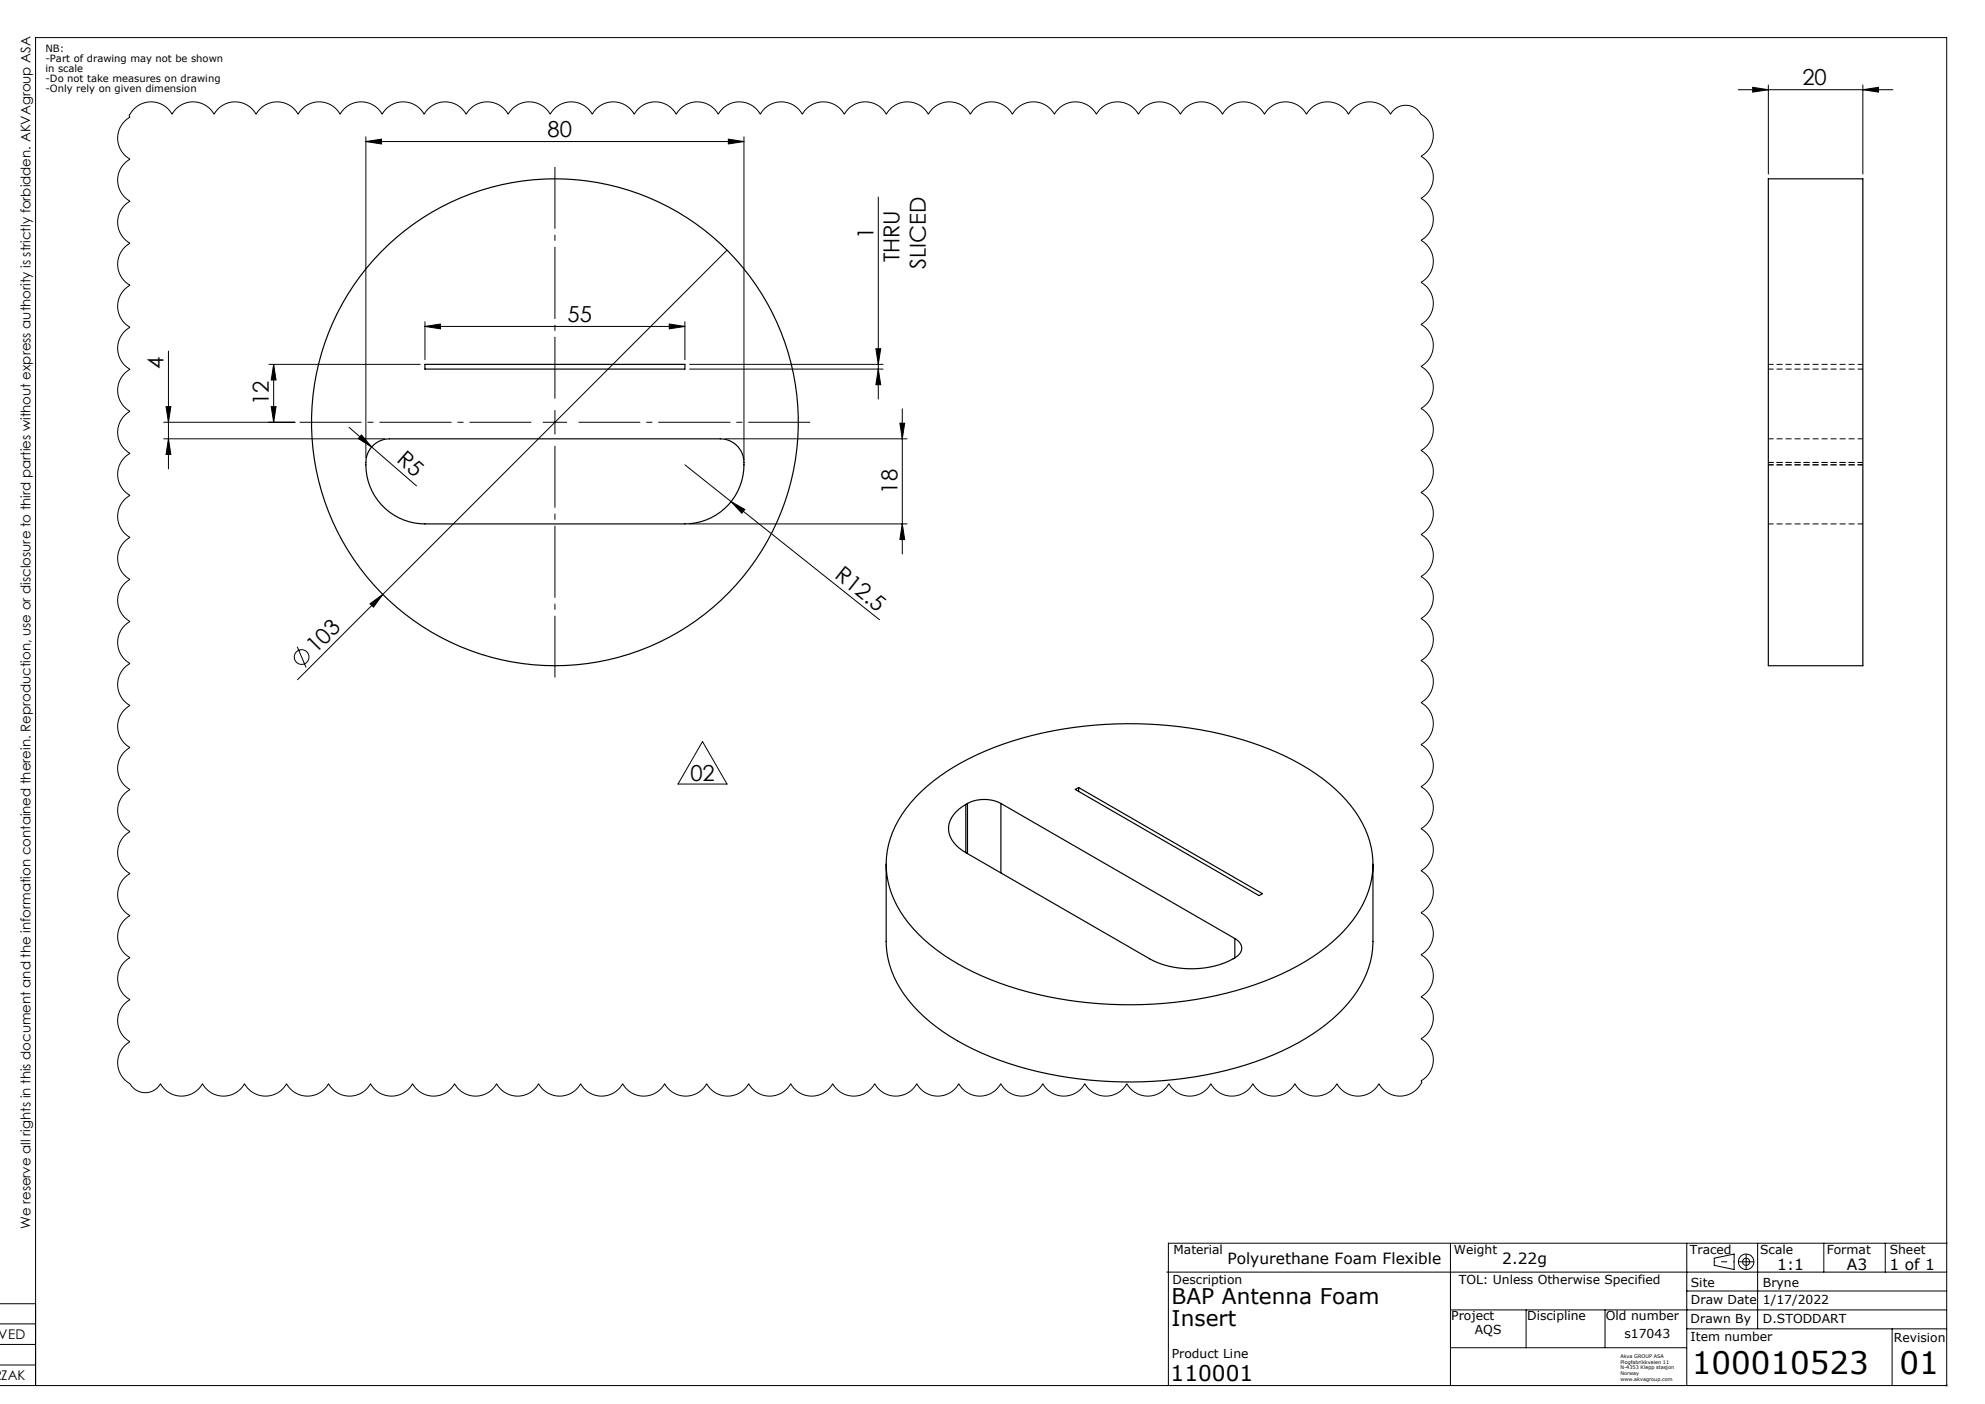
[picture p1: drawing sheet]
<svg xmlns="http://www.w3.org/2000/svg" width="420mm" height="297mm" viewBox="0 0 420 297" stroke-linecap="round" stroke-linejoin="round" font-family="sans-serif">
<g fill="none" stroke="#000" stroke-width=".25">
<path d="M374.2 37.8h20v103h-20zM89.9 77.1h55v1h-55zM78.6 94.6a5 5 0 0 1 3.8-1.8h70a5 5 0 0 1 5 5.5 12.5 12.5 0 0 1-12.5 12.5h-55a12.4 12.4 0 0 1-12.3-14.4zM194.9 167.5a52.8 52.8 0 0 1 23.6-12 84.7 84.7 0 0 1 49.9 2.9 42 42 0 0 1 17.4 12 18.5 18.5 0 0 1 2.1 21.8 35 35 0 0 1-15 13 78.9 78.9 0 0 1-40.2 7.1 69.7 69.7 0 0 1-31.7-9.4 29.1 29.1 0 0 1-12.4-13.9 18.5 18.5 0 0 1 3.2-18zM204.4 170.2a6.2 6.2 0 0 0-3.7 5.4 6.5 6.5 0 0 0 3.7 4.8M204.4 170.2v10.2M204.7 170a7.8 7.8 0 0 1 7.1 0M204.7 170l-.3 .2M204.7 170v10.6M211.8 170l49.5 28.5M211.8 170v14.7M227.5 167l.7-.4 38.9 22.4-.7 .5z"/>
<path d="M228.2 166.6v.8M187.5 182.8v16.4a21 21 0 0 0 6.8 14.7 51.2 51.2 0 0 0 23.2 12.3 84.3 84.3 0 0 0 51.9-3 40.5 40.5 0 0 0 16.8-12.2 19.5 19.5 0 0 0 4.3-11.8v-16.4M204.4 180.4l38.8 22.4a19.5 19.5 0 0 0 18.1-.2M261.3 198.5a2.16 2.16 0 0 1 1.4 2.1 2.16 2.16 0 0 1-1.4 2M261.3 198.5v4.1"/>
<circle cx="117.4" cy="89.3" r="51.5"/>
</g>
<path d="M394.2 77.1h-20M394.2 78.1h-20M374.2 92.8h20M374.2 97.8h20M374.2 98.3h20M374.2 110.8h20" fill="none" stroke="#000" stroke-width=".21" stroke-dasharray="1.3 .6" stroke-dashoffset=".2" stroke-linecap="butt"/>
<g fill="none" stroke="#000" stroke-width=".21">
<path d="M367.8 19h32.7M370.9 18.5l3.3 .5-3.3 .5zM374.2 18v18.8M394.2 19l3.3-.5v1zM394.2 18v18.8M28.3 23.1a5.1 5.1 0 0 1 8.1 1.1 5.1 5.1 0 0 1 8.9 0 5.1 5.1 0 0 1 8.9 0 5.1 5.1 0 0 1 8.9 0 5.1 5.1 0 0 1 8.9 0 5.1 5.1 0 0 1 8.9 0 5.1 5.1 0 0 1 8.8 0 5.1 5.1 0 0 1 8.9 0 5.1 5.1 0 0 1 8.9 0 5.1 5.1 0 0 1 8.9 0 5.1 5.1 0 0 1 8.9 0 5.1 5.1 0 0 1 8.9 0 5.1 5.1 0 0 1 8.9 0 5.1 5.1 0 0 1 8.9 0 5.1 5.1 0 0 1 8.9 0 5.1 5.1 0 0 1 8.9 0 5.1 5.1 0 0 1 8.8 0 5.1 5.1 0 0 1 8.9 0 5.1 5.1 0 0 1 8.9 0 5.1 5.1 0 0 1 8.9 0 5.1 5.1 0 0 1 8.9 0 5.1 5.1 0 0 1 8.9 0 5.1 5.1 0 0 1 8.9 0 5.1 5.1 0 0 1 8.9 0 5.1 5.1 0 0 1 8.9 0 5.1 5.1 0 0 1 8.9 0 5.1 5.1 0 0 1 8.8 0 5.1 5.1 0 0 1 8.9 0 5.1 5.1 0 0 1 8.9 0 5.1 5.1 0 0 1 8.9 0 3.7 3.7 0 0 1 6.5 0 5.1 5.1 0 0 1 0 8.9 5.1 5.1 0 0 1 0 8.8 5.1 5.1 0 0 1 0 8.9 5.1 5.1 0 0 1 0 8.9 5.1 5.1 0 0 1 0 8.9 5.1 5.1 0 0 1 0 8.9 5.1 5.1 0 0 1 0 8.9 5.1 5.1 0 0 1 0 8.9 5.1 5.1 0 0 1 0 8.9 5.1 5.1 0 0 1 0 8.9 5.1 5.1 0 0 1 0 8.9 5.1 5.1 0 0 1 0 8.8 5.1 5.1 0 0 1 0 8.9 5.1 5.1 0 0 1 0 8.9 5.1 5.1 0 0 1 0 8.9 5.1 5.1 0 0 1 0 8.9 5.1 5.1 0 0 1 0 8.9 5.1 5.1 0 0 1 0 8.9 5.1 5.1 0 0 1 0 8.9 5.1 5.1 0 0 1 0 8.9 5.1 5.1 0 0 1 0 8.9 5.1 5.1 0 0 1 0 8.8 5.1 5.1 0 0 1 0 8.9 .35 .35 0 0 1 0 .7 5.1 5.1 0 0 1-8.9 0 5.1 5.1 0 0 1-8.9 0 5.1 5.1 0 0 1-8.9 0 5.1 5.1 0 0 1-8.9 0 5.1 5.1 0 0 1-8.9 0 5.1 5.1 0 0 1-8.9 0 5.1 5.1 0 0 1-8.9 0 5.1 5.1 0 0 1-8.9 0 5.1 5.1 0 0 1-8.9 0 5.1 5.1 0 0 1-8.8 0 5.1 5.1 0 0 1-8.9 0 5.1 5.1 0 0 1-8.9 0 5.1 5.1 0 0 1-8.9 0 5.1 5.1 0 0 1-8.9 0 5.1 5.1 0 0 1-8.9 0 5.1 5.1 0 0 1-8.9 0 5.1 5.1 0 0 1-8.9 0 5.1 5.1 0 0 1-8.9 0 5.1 5.1 0 0 1-8.9 0 5.1 5.1 0 0 1-8.8 0 5.1 5.1 0 0 1-8.9 0 5.1 5.1 0 0 1-8.9 0 5.1 5.1 0 0 1-8.9 0 5.1 5.1 0 0 1-8.9 0 5.1 5.1 0 0 1-8.9 0 5.1 5.1 0 0 1-8.9 0 5.1 5.1 0 0 1-8.9 0 5.1 5.1 0 0 1-8.9 0 5.1 5.1 0 0 1-8.9 0 5.1 5.1 0 0 1-8.8 0 3.7 3.7 0 0 1-6.5 0 5.1 5.1 0 0 1 0-8.9 5.1 5.1 0 0 1 0-8.9 5.1 5.1 0 0 1 0-8.9 5.1 5.1 0 0 1 0-8.9 5.1 5.1 0 0 1 0-8.9 5.1 5.1 0 0 1 0-8.9 5.1 5.1 0 0 1 0-8.9 5.1 5.1 0 0 1 0-8.9 5.1 5.1 0 0 1 0-8.9 5.1 5.1 0 0 1 0-8.8 5.1 5.1 0 0 1 0-8.9 5.1 5.1 0 0 1 0-8.9 5.1 5.1 0 0 1 0-8.9 5.1 5.1 0 0 1 0-8.9 5.1 5.1 0 0 1 0-8.9 5.1 5.1 0 0 1 0-8.9 5.1 5.1 0 0 1 0-8.9 5.1 5.1 0 0 1 0-8.9 5.1 5.1 0 0 1 0-8.9 5.1 5.1 0 0 1 0-8.8 5.1 5.1 0 0 1 0-8.9 5.1 5.1 0 0 1 0-8.9 5.1 5.1 0 0 1 0-8.9 .35 .35 0 0 1 0-.6zM77.4 29.9l3.3-.5v1.1zM77.4 28.9v67.9M77.4 29.9h80M154.1 29.4l3.3 .5-3.3 .6zM157.4 28.9v68.4M153.8 52.9l-72.8 72.8"/>
<path d="M185.8 41.7v42.7M35.6 74.3v24.9M56.9 77.1h32M57.9 77.1l.5 3.3h-1zM57.9 77.1v12.2M89.9 69.1l3.3-.6v1.1zM89.9 68.1v8M89.9 69.1h55M141.6 68.5l3.3 .6-3.3 .5zM144.9 68.1v8M145.9 77.1h40.9M145.9 78.1h40.9"/>
<path d="M185.3 73.8h1l-.5 3.3zM185.8 78.1l.5 3.3h-1zM34.6 92.8h46.8M34.6 89.3h27.8M35.1 86h1l-.5 3.3zM35.6 92.8l.5 3.3h-1zM57.4 86h1l-.5 3.3zM73.8 90.4l14.3 12.4M76.5 92l2.1 2.5-2.8-1.7zM114.9 89.3h5M117.4 86.8v5M144.9 98.3l41.2 32.8"/>
<path d="M153.4 92.8h38.5M190.4 89.5h1l-.5 3.3zM190.9 86.5v30.7M145.9 110.8h46M154.7 106.1l2.9 1.7-.6 .8zM190.9 110.8l.5 3.3h-1zM62.9 136.8l1.9 4.4M78.3 127.7l2.7-2-2 2.7zM81 125.7l-18 18.1M148.6 156.9l5.2 9h-10.3zM-.1 275.8h7.6M246.9 269.1h165"/>
<path d="M306.9 263.1v30M306.9 277.1h105M322.9 277.1v8M339.6 277.1v8M356.9 263v30.1M356.9 273.1h55M362.7 266.2l4.2-.9v3.3l-4.2-.9zM371.9 263v18.1M385.9 263v6.1M398.9 263v6.1M412 263h-164.8v30.1M-.1 293.1h412v-285.1h-404.4v285.1"/>
<path d="M-.1 280.1h7.6M-.1 284.4h7.6M-.1 288.8h7.6M306.9 285.1h50M356.9 281.1h55M400.3 281.1v12"/>
<circle cx="63.8" cy="139" r="1.56"/>
<circle cx="369.5" cy="266.9" r=".76"/>
<circle cx="369.5" cy="266.9" r="1.63"/>
</g>
<circle cx="411.9" cy="293.1" r=".27" fill="none" stroke="#c0c0c0" stroke-width=".21"/>
<path d="M112.4 89.3h-49M117.4 84.3v-49M117.4 94.3v49M122.4 89.3h49" fill="none" stroke="#000" stroke-width=".21" stroke-dasharray="15.2 1.3 1.3 1.3" stroke-dashoffset="2.2" stroke-linecap="butt"/>
<path d="M362.7 266.9h4.2" fill="none" stroke="#000" stroke-width=".21" stroke-dasharray="15.2 1.3 1.3 1.3" stroke-dashoffset="15" stroke-linecap="butt"/>
<path d="M367.8 266.9h3.3M369.5 265.3v3.3" fill="none" stroke="#000" stroke-width=".21" stroke-dasharray="15.2 1.3 1.3 1.3" stroke-linecap="butt"/>
<g fill="#000">
<path d="M76.5 92l2.1 2.5-2.8-1.7zM154.7 106.1l2.9 1.7-.6 .8zM78.3 127.7l2.7-2-2 2.7z"/>
<path d="M394.2 19l3.3-.5v1zM370.9 18.5l3.3 .5-3.3 .5z"/>
<path d="M77.4 29.9l3.3-.5v1.1zM154.1 29.4l3.3 .5-3.3 .6z"/>
<path d="M141.6 68.5l3.3 .6-3.3 .5zM89.9 69.1l3.3-.6v1.1z"/>
<path d="M35.6 92.8l.5 3.3h-1zM35.1 86h1l-.5 3.3zM57.4 86h1l-.5 3.3zM57.9 77.1l.5 3.3h-1zM185.8 78.1l.5 3.3h-1zM185.3 73.8h1l-.5 3.3z"/>
<path d="M190.4 89.5h1l-.5 3.3zM190.9 110.8l.5 3.3h-1z"/>
</g>
<g font-size="6.5">
<text x="358" y="290.6">100010523</text>
<text x="401.9" y="290.6">01</text>
</g>
<g font-size="4.7">
<text x="381.4" y="18">20</text>
<text x="115.8" y="28.9">80</text>
<text x="184.8" y="50.6" transform="rotate(-90 184.8 50.6)">1</text>
<text x="190.3" y="55.5" transform="rotate(-90 190.3 55.5)">THRU</text>
<text x="195.9" y="57" transform="rotate(-90 195.9 57)">SLICED</text>
<text x="120.1" y="68">55</text>
<text x="34.6" y="78.2" transform="rotate(-90 34.6 78.2)">4</text>
<text x="56.9" y="85.7" transform="rotate(-90 56.9 85.7)">12</text>
<text x="83.7" y="97.6" transform="rotate(41 83.7 97.6)">R5</text>
<text x="189.9" y="104.4" transform="rotate(-90 189.9 104.4)">18</text>
<text x="176.4" y="122.1" transform="rotate(39 176.4 122.1)">R12.5</text>
<text x="66.8" y="138.4" transform="rotate(-45 66.8 138.4)">103</text>
<text x="146.1" y="165.2">02</text>
</g>
<g font-size="4.6">
<text x="247.9" y="275.9">BAP Antenna Foam</text>
<text x="247.9" y="280.4">Insert</text>
<text x="247.7" y="292.2">110001</text>
</g>
<g font-size="3.3">
<text x="259.7" y="267.4">Polyurethane Foam Flexible</text>
<text x="317.9" y="267.4">2.22g</text>
<text x="376.1" y="268.6">1:1</text>
<text x="390.8" y="268.6">A3</text>
<text x="399.8" y="268.6">1 of 1</text>
</g>
<g font-size="2.8">
<text x="6.4" y="260" transform="rotate(-90 6.4 260)">We reserve all rights in this document and the information contained therein. Reproduction, use or disclosure to third parties without express authority is strictly forbidden. AKVAgroup ASA</text>
<text x="-.2" y="283.3">VED</text>
<text x=".3" y="292">ZAK</text>
</g>
<g font-size="2.6">
<text x="248.3" y="265.3">Material</text>
<text x="307.6" y="265.3">Weight</text>
<text x="357.5" y="265.3">Traced</text>
<text x="372.4" y="265.3">Scale</text>
<text x="386.5" y="265.3">Format</text>
<text x="399.8" y="265.3">Sheet</text>
<text x="248.1" y="271.7">Description</text>
<text x="308.6" y="271.7">TOL: Unless Otherwise Specified</text>
<text x="357.8" y="272.3">Site</text>
<text x="357.8" y="275.8">Draw Date</text>
<text x="373" y="272.3">Bryne</text>
<text x="373" y="275.8">1/17/2022</text>
<text x="307.1" y="279.3">Project</text>
<text x="323.1" y="279.3">Discipline</text>
<text x="339.8" y="279.3">Old number</text>
<text x="357.7" y="279.8">Drawn By</text>
<text x="373" y="279.8">D.STODDART</text>
<text x="247.9" y="287.2">Product Line</text>
<text x="312.1" y="282.2">AQS</text>
<text x="343.7" y="283.1">s17043</text>
<text x="357.7" y="283.7">Item number</text>
<text x="400.7" y="283.8">Revision</text>
</g>
<g font-size="2.1">
<text x="9.6" y="10.9">NB:</text>
<text x="9.6" y="13">-Part of drawing may not be shown</text>
<text x="9.6" y="15.2">in scale</text>
<text x="9.6" y="17.3">-Do not take measures on drawing</text>
<text x="9.6" y="19.4">-Only rely on given dimension</text>
</g>
<g font-size="1">
<text x="342.8" y="287.3">Akva GROUP ASA</text>
<text x="342.8" y="288.5">Plogfabrikkveien 11</text>
<text x="342.8" y="289.7">N-4353 Klepp stasjon</text>
<text x="342.8" y="290.9">Norway</text>
<text x="342.8" y="292.1">www.akvagroup.com</text>
</g>
</svg>
